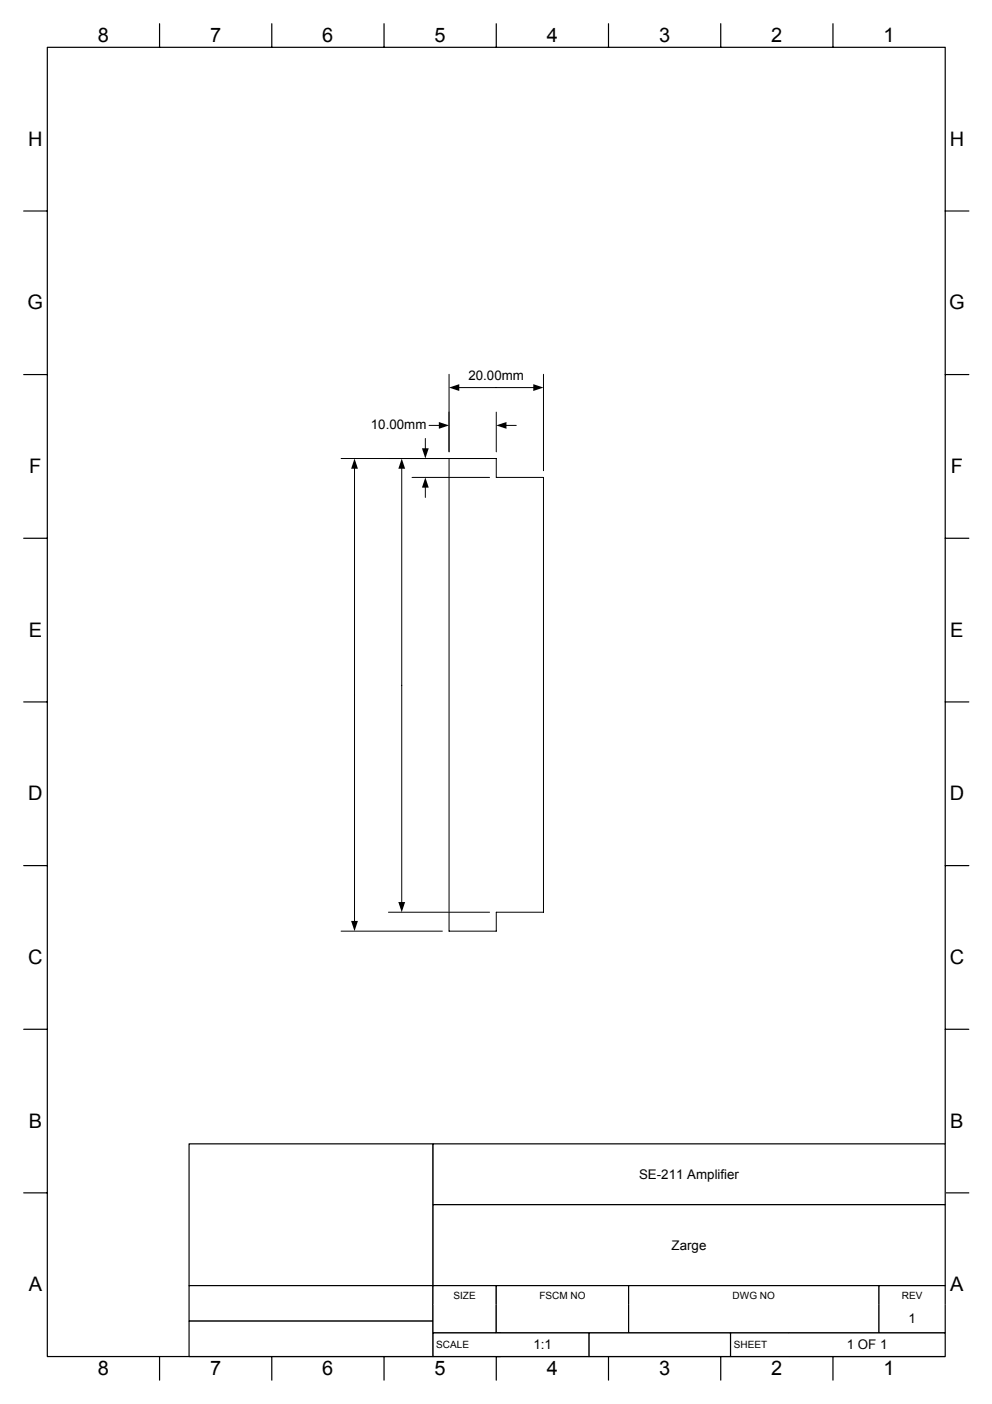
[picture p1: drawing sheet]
<svg xmlns="http://www.w3.org/2000/svg" width="210mm" height="297mm" viewBox="0 0 210 297" stroke-linecap="round" stroke-linejoin="round" font-family="sans-serif">
<path d="M95 97h10v4h10v92h-10v4h-10z" fill="none" stroke="#000" stroke-width=".21"/>
<path d="M95 79.2v16.4zM115 79.2v20.4z" fill-rule="evenodd" fill="#fff"/>
<path d="M95 79.2v16.4zM115 79.2v20.4zM97 82h16" fill="none" stroke="#000" stroke-width=".21"/>
<path d="M95 82l2.2-.7v1.4zM112.8 81.3l2.2 .7-2.2 .7z" fill="#000"/>
<path d="M99 77.9h11.7v3.4h-11.7z" fill="#fff"/>
<path d="M95 87.2v8.4zM105 87.2v8.4z" fill-rule="evenodd" fill="#fff"/>
<path d="M90.8 90h2.2M95 87.2v8.4zM105 87.2v8.4zM107 90h2.2" fill="none" stroke="#000" stroke-width=".21"/>
<path d="M92.9 89.3l2.1 .7-2.1 .7zM105 90l2.2-.7v1.4z" fill="#000"/>
<path d="M78.4 88.3h11.7v3.4h-11.7z" fill="#fff"/>
<path d="M72.2 197h21.4zM72.2 97h21.4z" fill-rule="evenodd" fill="#fff"/>
<path d="M72.2 97h21.4zM75 99v96M72.2 197h21.4z" fill="none" stroke="#000" stroke-width=".21"/>
<path d="M75 97l.7 2.2h-1.4zM74.3 194.8h1.4l-.7 2.2z" fill="#000"/>
<path d="M70.9 140.5h3.4v13.3h-3.4z" fill="#fff"/>
<path d="M87.2 101h16.4zM87.2 97h16.4z" fill-rule="evenodd" fill="#fff"/>
<path d="M87.2 97h16.4zM90 92.8v2.2M87.2 101h16.4zM90 103v2.2" fill="none" stroke="#000" stroke-width=".21"/>
<path d="M89.3 94.8h1.4l-.7 2.2zM90 101l.7 2.2h-1.4z" fill="#000"/>
<path d="M88.3 105.9h3.4v10.2h-3.4z" fill="#fff"/>
<path d="M82.2 193h21.4zM82.2 97h21.4z" fill-rule="evenodd" fill="#fff"/>
<path d="M82.2 97h21.4zM85 99v92M82.2 193h21.4z" fill="none" stroke="#000" stroke-width=".21"/>
<path d="M85 97l.7 2.2h-1.4zM84.3 190.8h1.4l-.7 2.2z" fill="#000"/>
<path d="M80.9 139.3h3.4v11.7h-3.4z" fill="#fff"/>
<g fill="none" stroke="#000" stroke-width=".25">
<path d="M10 10h190v277h-190zM33.8 5v5M57.5 5v5M81.3 5v5M105 5v5M128.8 5v5M152.5 5v5M176.3 5v5M5 44.6h5M200 44.6h5M5 79.2h5M200 79.2h5"/>
<path d="M5 113.9h5M200 113.9h5M5 148.5h5M200 148.5h5M5 183.1h5M200 183.1h5M5 217.8h5M200 217.8h5M5 252.4h5M200 252.4h5M33.8 287v5M57.5 287v5"/>
<path d="M81.3 287v5M105 287v5M128.8 287v5M152.5 287v5M176.3 287v5"/>
</g>
<path d="M40 242h51.6v30h-51.6z" fill="#fff"/>
<path d="M40 242h51.6v30h-51.6z" fill="none" stroke="#000" stroke-width=".25"/>
<path d="M40 272h51.6v7.5h-51.6z" fill="#fff"/>
<path d="M40 272h51.6v7.5h-51.6z" fill="none" stroke="#000" stroke-width=".25"/>
<path d="M40 279.5h51.6v7.5h-51.6z" fill="#fff"/>
<path d="M40 279.5h51.6v7.5h-51.6z" fill="none" stroke="#000" stroke-width=".25"/>
<path d="M91.6 242h108.4v12.9h-108.4z" fill="#fff"/>
<path d="M91.6 242h108.4v12.9h-108.4z" fill="none" stroke="#000" stroke-width=".25"/>
<path d="M91.6 254.9h108.4v17.1h-108.4z" fill="#fff"/>
<path d="M91.6 254.9h108.4v17.1h-108.4z" fill="none" stroke="#000" stroke-width=".25"/>
<path d="M91.6 272h13.4v4h-13.4z" fill="#fff"/>
<path d="M91.6 276v-4h13.4v4" fill="none" stroke="#000" stroke-width=".25"/>
<path d="M105 272h28v4h-28z" fill="#fff"/>
<path d="M105 276v-4h28v4" fill="none" stroke="#000" stroke-width=".25"/>
<path d="M133 272h53v4h-53z" fill="#fff"/>
<path d="M133 276v-4h53v4" fill="none" stroke="#000" stroke-width=".25"/>
<path d="M186 272h14v4h-14z" fill="#fff"/>
<path d="M186 276v-4h14v4" fill="none" stroke="#000" stroke-width=".25"/>
<path d="M91.6 276h13.4v6h-13.4z" fill="#fff"/>
<path d="M91.6 276v6h13.4v-6" fill="none" stroke="#000" stroke-width=".25"/>
<path d="M105 276h28v6h-28z" fill="#fff"/>
<path d="M105 276v6h28v-6" fill="none" stroke="#000" stroke-width=".25"/>
<path d="M133 276h53v6h-53z" fill="#fff"/>
<path d="M133 276v6h53v-6" fill="none" stroke="#000" stroke-width=".25"/>
<path d="M186 276h14v6h-14z" fill="#fff"/>
<path d="M186 276v6h14v-6" fill="none" stroke="#000" stroke-width=".25"/>
<path d="M91.6 282h14.3v5h-14.3z" fill="#fff"/>
<path d="M105.9 282h-14.3v5h14.3" fill="none" stroke="#000" stroke-width=".25"/>
<path d="M105 282h19.7v5h-19.7z" fill="#fff"/>
<path d="M105 282h19.7v5h-19.7" fill="none" stroke="#000" stroke-width=".25"/>
<path d="M124.7 282h29.9v5h-29.9z" fill="#fff"/>
<path d="M124.7 282h29.9v5h-29.9z" fill="none" stroke="#000" stroke-width=".25"/>
<path d="M154.6 282h12.4v5h-12.4z" fill="#fff"/>
<path d="M167 282h-12.4v5h12.4" fill="none" stroke="#000" stroke-width=".25"/>
<path d="M167 282h33v5h-33z" fill="#fff"/>
<path d="M167 282h33v5h-33" fill="none" stroke="#000" stroke-width=".25"/>
<g font-size="4.2">
<text x="20.7" y="9">8</text>
<text x="44.4" y="9">7</text>
<text x="68.2" y="9">6</text>
<text x="91.9" y="9">5</text>
<text x="115.7" y="9">4</text>
<text x="139.4" y="9">3</text>
<text x="163.2" y="9">2</text>
<text x="186.9" y="9">1</text>
<text x="6" y="30.8">H</text>
<text x="201" y="30.8">H</text>
<text x="5.8" y="65.4">G</text>
<text x="200.9" y="65.4">G</text>
<text x="6.2" y="100.1">F</text>
<text x="201.2" y="100.1">F</text>
<text x="6.1" y="134.7">E</text>
<text x="201.1" y="134.7">E</text>
<text x="6" y="169.3">D</text>
<text x="201" y="169.3">D</text>
<text x="6" y="203.9">C</text>
<text x="201" y="203.9">C</text>
<text x="6.1" y="238.5">B</text>
<text x="201.1" y="238.5">B</text>
<text x="6.1" y="273.2">A</text>
<text x="201.1" y="273.2">A</text>
<text x="20.7" y="291">8</text>
<text x="44.4" y="291">7</text>
<text x="68.2" y="291">6</text>
<text x="91.9" y="291">5</text>
<text x="115.7" y="291">4</text>
<text x="139.4" y="291">3</text>
<text x="163.2" y="291">2</text>
<text x="186.9" y="291">1</text>
</g>
<g font-size="2.8">
<text x="99.1" y="80.5">20.00mm</text>
<text x="78.5" y="90.8">10.00mm</text>
<text x="135.2" y="249.4">SE-211 Amplifier</text>
<text x="142.1" y="264.4">Zarge</text>
<text x="192.2" y="280">1</text>
<text x="112.9" y="285.5">1:1</text>
<text x="179.2" y="285.5">1 OF 1</text>
</g>
<g font-size="2.1">
<text x="95.9" y="274.7">SIZE</text>
<text x="114.1" y="274.7">FSCM NO</text>
<text x="155" y="274.7">DWG NO</text>
<text x="190.8" y="274.7">REV</text>
<text x="92.3" y="285.2">SCALE</text>
<text x="155.3" y="285.2">SHEET</text>
</g>
</svg>
